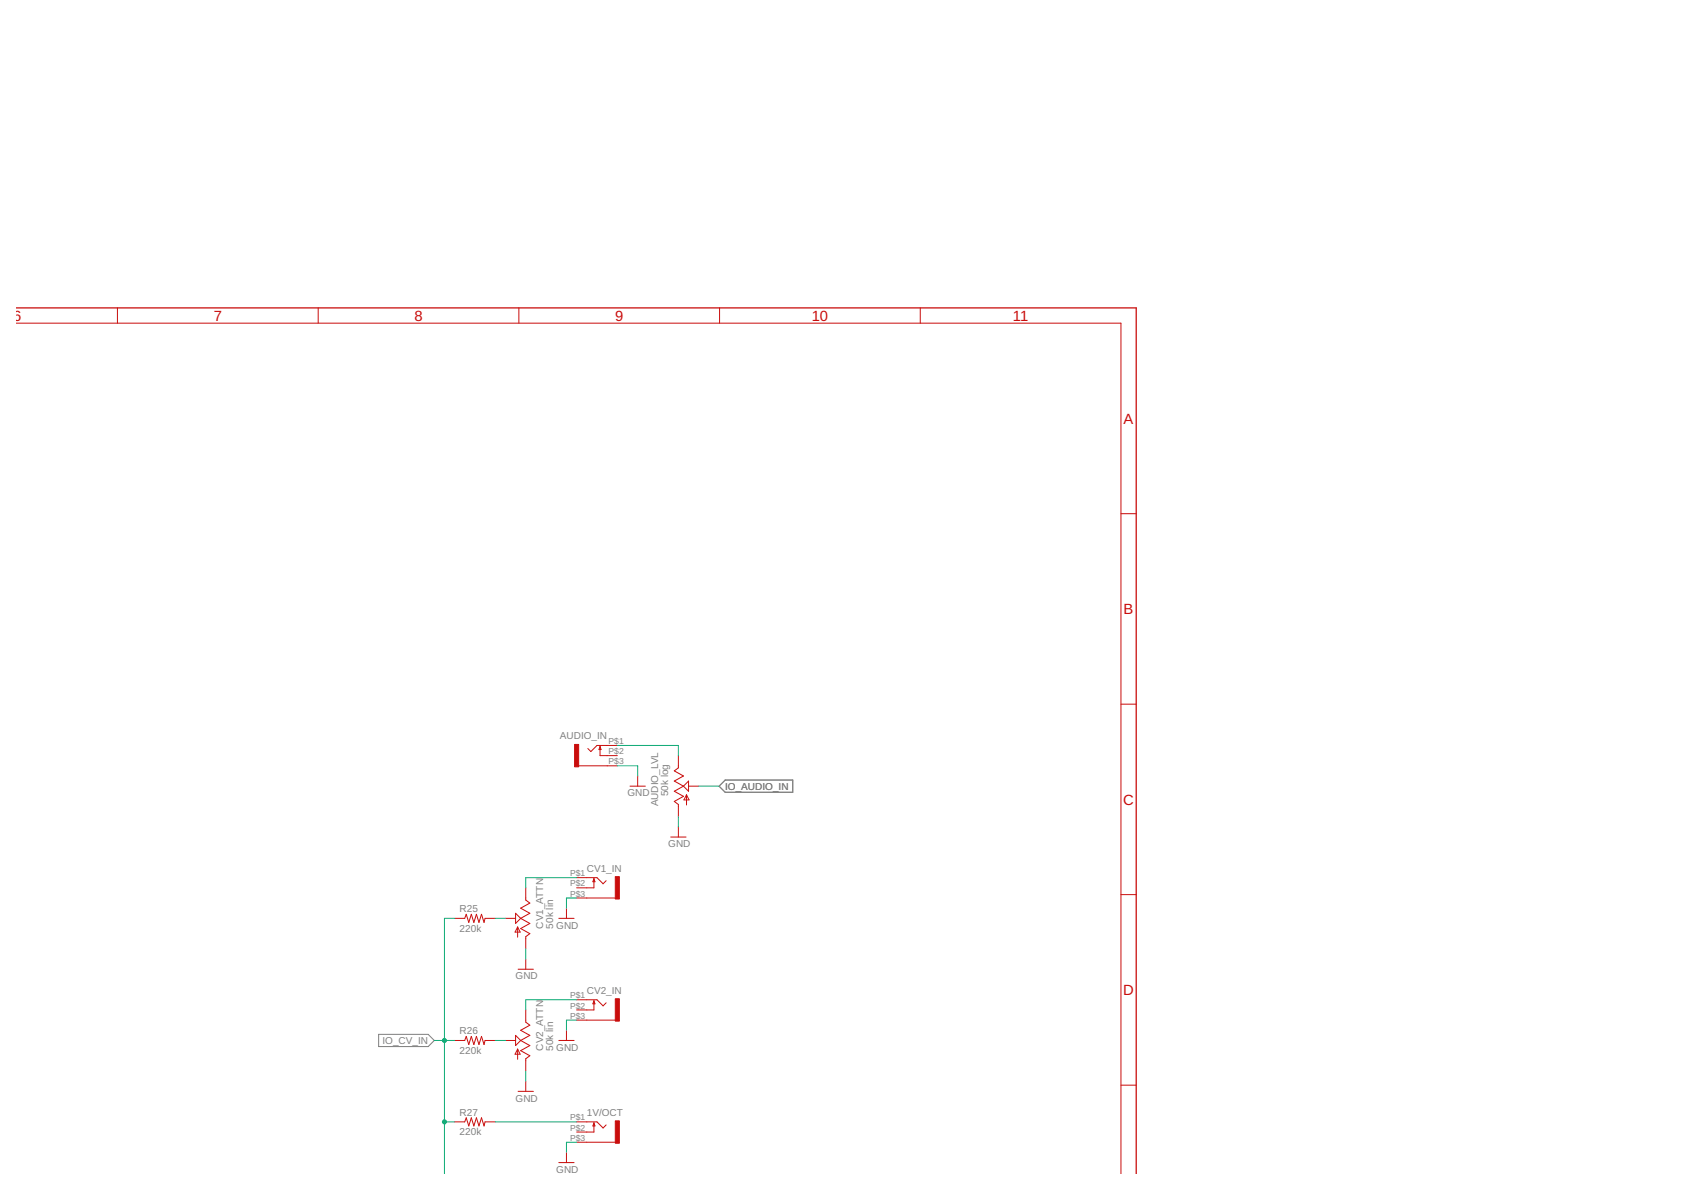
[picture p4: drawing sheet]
<svg xmlns="http://www.w3.org/2000/svg" width="420mm" height="297mm" viewBox="0 0 420 297" stroke-linecap="round" stroke-linejoin="round" font-family="sans-serif">
<path d="M181 194.7h16.9v3.1h-16.9l-1.5-1.6zM94.5 258.2h12.4l1.5 1.5-1.5 1.5h-12.4z" fill="none" stroke="#808080" stroke-width=".25"/>
<g fill="none" stroke="#c90d0c" stroke-width=".25">
<path d="M29.3 76.9v3.8M79.4 76.9v3.8M129.5 76.9v3.8M179.6 76.9v3.8M229.7 76.9v3.8M4.1 80.7h275.7v212.2M279.8 128.2h3.9M279.8 175.8h3.9M144.5 191.2h9.6M149.8 186.3v2.3h4.3M149.8 186.3l.3 .8h-.6zM154.1 186.1h-5.1l-1.5 1.5-.8-.8"/>
<path d="M157.3 196.2h3.8M159.2 193.7v2.5M169.4 188.6v3.1l-1.1 .7 2.3 1.3-2.3 1.3 2.3 1.2M170.6 196.2l-2.3 1.3 2.3 1.3-2.3 1.2 1.1 .8v3.1M171.4 198.4v2.5M171.4 198.4l.6 1.3h-1.2zM171.9 195v2.5l-1.3-1.3zM171.9 196.2h2.5M144 219.1h5l1.6 1.5 .7-.8M148.3 219.3v2.3h-4.3M148.3 219.3l.2 .8h-.5zM167.4 208.9h3.9"/>
<path d="M169.4 206.4v2.5M113.5 229.2h2.5l.4-1 .6 2.1 .7-2.1 .6 2.1 .6-2.1 .7 2.1 .6-2.1 .6 2.1 .3-1.1h2.5M126.2 229.2h2.5M128.7 228l1.3 1.2-1.3 1.3zM129.2 231.4v2.5M129.2 231.4l.7 1.3h-1.3zM130 229.2l2.3 1.3-2.3 1.3 2.3 1.2-1 .8v3.1M131.3 221.6v3.1l1 .7-2.3 1.3 2.3 1.3-2.3 1.2M131.3 239.4v2.5M139.5 229.2h3.8M141.4 226.7v2.5M144 224.2h9.6"/>
<path d="M279.8 223.3h3.9M113.5 259.7h2.5l.4-1 .6 2 .7-2 .6 2 .6-2 .7 2 .6-2 .6 2 .3-1h2.5M126.2 259.7h2.5M128.7 258.4l1.3 1.3-1.3 1.3zM129.3 241.9h3.9M130 259.7l2.3 1.3-2.3 1.3 2.3 1.2-1 .8v3M131.3 252.1v3l1 .8-2.3 1.3 2.3 1.2-2.3 1.3M139.5 259.7h3.8M141.4 257.2v2.5M144 249.6h5l1.6 1.5 .7-.8M144 254.6h9.6M148.3 249.8v2.3h-4.3"/>
<path d="M148.3 249.8l.2 .8h-.5zM129.2 261.9v2.5M129.2 261.9l.7 1.2h-1.3zM129.3 272.4h3.9M131.3 269.9v2.5M279.8 270.9h3.9M113.5 280h2.5l.4-1 .6 2.1 .7-2.1 .6 2.1 .6-2.1 .7 2.1 .6-2.1 .6 2.1 .3-1.1h2.5M139.5 290.2h3.8M141.4 287.7v2.5M144 280h5l1.6 1.6 .7-.8M144 285.1h9.6M148.3 280.3v2.3h-4.3"/>
<path d="M148.3 280.3l.2 .8h-.5z"/>
</g>
<g fill="#c90d0c" stroke="#c90d0c" stroke-width=".25">
<path d="M143.4 185.8h1.1v5.6h-1.1z"/>
<path d="M153.6 218.8h1v5.6h-1z"/>
<path d="M153.6 249.3h1v5.6h-1z"/>
<path d="M153.6 279.8h1v5.6h-1z"/>
</g>
<path d="M4.1 76.9h279.6v216" fill="none" stroke="#c90d0c" stroke-width=".32"/>
<g fill="none" stroke="#0dab76" stroke-width=".25">
<path d="M154.1 191.2h5.1v2.5M154.1 186.1h15.3v2.5M174.4 196.2h5.1M144 219.1h-12.7v2.5M169.4 203.9v2.5M113.5 229.2h-2.5v63.7M123.6 229.2h2.6M131.3 236.9v2.5M144 224.2h-2.6v2.5M108.4 259.7h5.1M123.6 259.7h2.6M144 254.6h-2.6v2.6"/>
<path d="M144 249.6h-12.7v2.5M131.3 267.3v2.6M111 280h2.5M123.6 280h20.4M144 285.1h-2.6v2.6"/>
</g>
<g fill="#0dab76" stroke="#0dab76" stroke-width=".25">
<circle cx="111" cy="280" r=".51"/>
<circle cx="111" cy="259.7" r=".51"/>
</g>
<g font-size="3.7" fill="#c90d0c">
<text x="3.3" y="80.1">6</text>
<text x="53.4" y="80.1">7</text>
<text x="103.5" y="80.1">8</text>
<text x="153.6" y="80.1">9</text>
<text x="202.6" y="80.1">10</text>
<text x="252.9" y="80.1">11</text>
<text x="280.5" y="105.7">A</text>
<text x="280.5" y="153.3">B</text>
<text x="280.4" y="200.8">C</text>
<text x="280.4" y="248.4">D</text>
</g>
<g font-size="2.5" fill="#808080">
<text x="139.8" y="184.5">AUDIO_IN</text>
<text x="181" y="197.1">IO_AUDIO_IN</text>
<text x="156.7" y="198.8">GND</text>
<text x="164.3" y="201.3" transform="rotate(-90 164.3 201.3)">AUDIO_LVL</text>
<text x="166.8" y="198.8" transform="rotate(-90 166.8 198.8)">50k log</text>
<text x="166.8" y="211.5">GND</text>
<text x="146.5" y="217.6">CV1_IN</text>
<text x="114.8" y="227.7">R25</text>
<text x="114.8" y="232.5">220k</text>
<text x="135.6" y="231.8" transform="rotate(-90 135.6 231.8)">CV1_ATTN</text>
<text x="138.1" y="231.8" transform="rotate(-90 138.1 231.8)">50k lin</text>
<text x="138.9" y="231.8">GND</text>
<text x="128.7" y="244.5">GND</text>
<text x="146.5" y="248">CV2_IN</text>
<text x="95.5" y="260.6">IO_CV_IN</text>
<text x="114.8" y="263">220k</text>
<text x="114.8" y="258.2">R26</text>
<text x="135.6" y="262.3" transform="rotate(-90 135.6 262.3)">CV2_ATTN</text>
<text x="138.1" y="262.3" transform="rotate(-90 138.1 262.3)">50k lin</text>
<text x="138.9" y="262.3">GND</text>
<text x="128.7" y="275">GND</text>
<text x="114.8" y="278.5">R27</text>
<text x="146.5" y="278.5">1V/OCT</text>
<text x="114.8" y="283.3">220k</text>
<text x="138.9" y="292.7">GND</text>
</g>
<g font-size="2.1" fill="#808080">
<text x="151.9" y="185.7">P$1</text>
<text x="151.9" y="190.8">P$3</text>
<text x="151.9" y="188.3">P$2</text>
<text x="142.3" y="218.7">P$1</text>
<text x="142.3" y="221.3">P$2</text>
<text x="142.3" y="223.8">P$3</text>
<text x="142.3" y="249.2">P$1</text>
<text x="142.3" y="251.7">P$2</text>
<text x="142.3" y="254.3">P$3</text>
<text x="142.3" y="279.7">P$1</text>
<text x="142.3" y="284.8">P$3</text>
<text x="142.3" y="282.2">P$2</text>
</g>
</svg>
